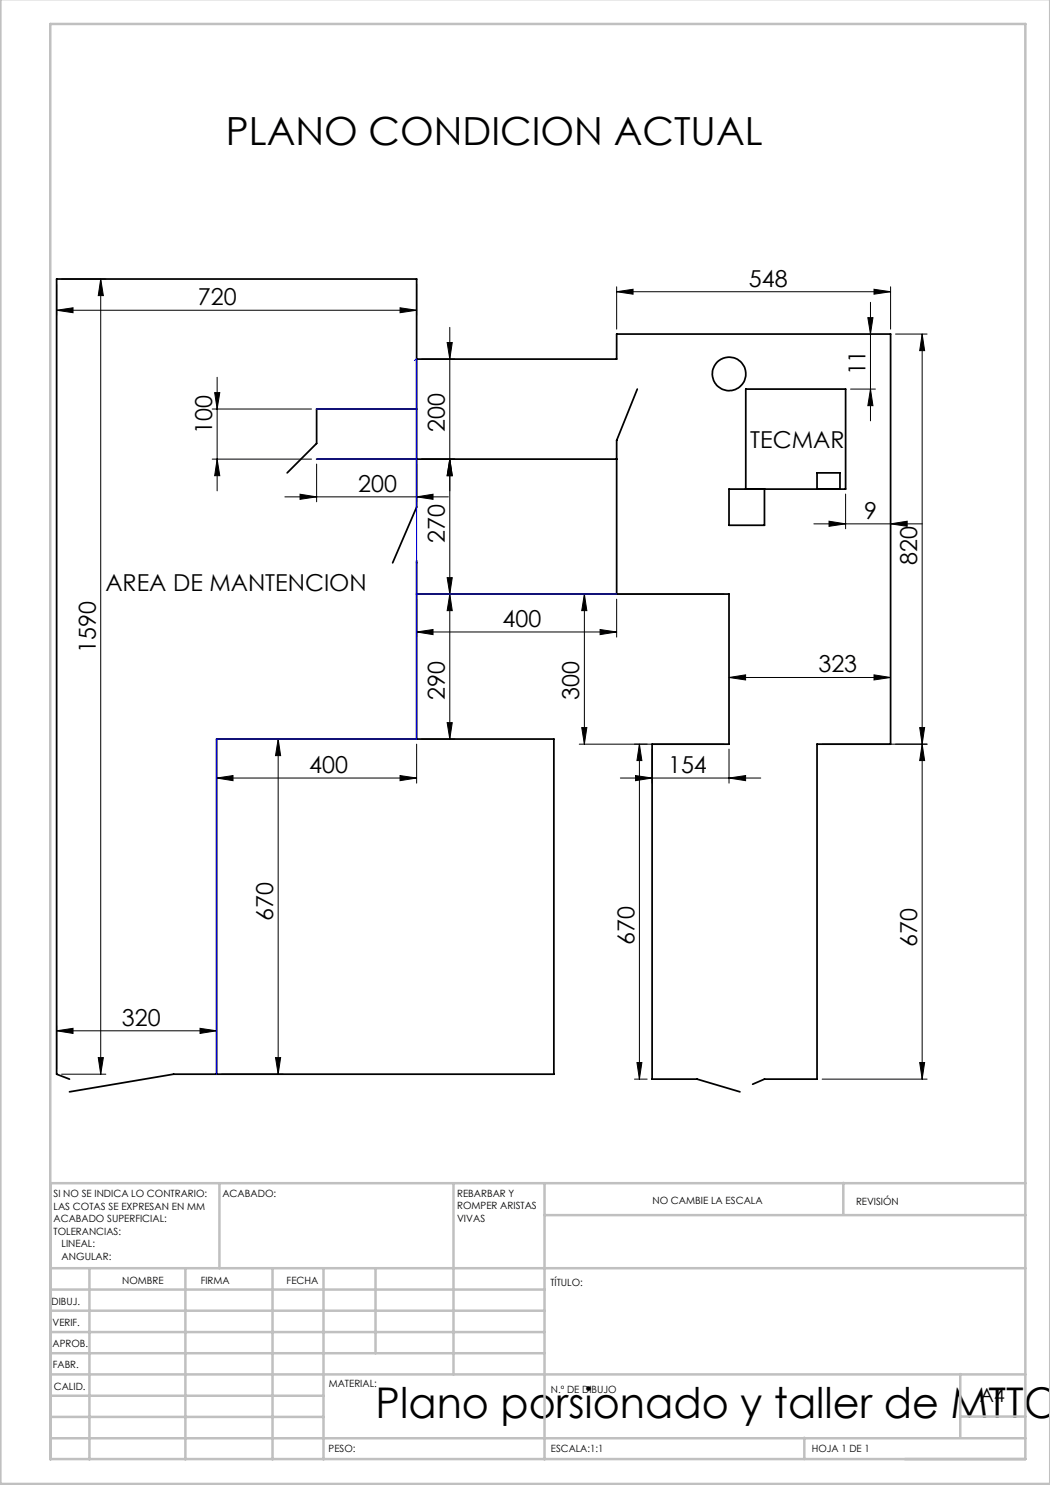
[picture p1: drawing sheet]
<svg xmlns="http://www.w3.org/2000/svg" width="210mm" height="297mm" viewBox="0 0 210 297" stroke-linecap="round" stroke-linejoin="round" font-family="sans-serif">
<g fill="none" stroke="#000" stroke-width=".2">
<path d="M11.3 56.8v6.2M12.3 55.8h8.9M20.1 55.8l.6 3.3h-1.1zM20.1 55.8v159M83.3 56.8v6.2M123.3 58.3l3.3-.4v.9zM123.3 57.4v8.4M123.3 58.3h54.8M174.8 57.9l3.3 .4-3.3 .5zM178.1 57.4v8.4M11.3 62.1l3.3-.5v.9zM11.3 62.1h72"/>
<path d="M42.9 78.5h1.1l-.6 3.3zM43.4 75.5v22.7M80 61.6l3.3 .5-3.3 .4zM84.3 71.8h6.6M89.4 68.5h1.1l-.5 3.3zM90 65.5v82.3M170.1 77.8h5M173.6 63.5h1l-.5 3.3zM174.1 77.8l.5 3.3h-1zM174.1 60.5v23.7M179.1 66.8h6.3M184.4 66.8l.5 3.3h-1z"/>
<path d="M184.4 66.8v149M42.4 91.8h19.9M42.4 81.8h19.9M43.4 91.8l.6 3.3h-1.1zM57 99.4h32.7M60 98.8l3.3 .6-3.3 .5zM63.3 92.8v7.6M83.3 99.4l3.3-.6v1.1zM83.3 92.8v7.6M84.3 91.8h6.6M90 91.8l.5 3.3h-1.1zM169.1 98.8v7"/>
<path d="M83.3 119.8v7.6M84.3 118.8h6.6M89.4 115.5h1.1l-.5 3.3zM90 118.8l.5 3.3h-1.1zM115.9 118.8h28.9M116.9 118.8l.5 3.3h-1.1zM116.9 118.8v30M123.3 119.8v7.6M162.8 104.8h21.7M165.8 104.2l3.3 .6-3.3 .5zM178.1 104.8l3.3-.6v1.1zM83.3 126.4l3.3-.5v1z"/>
<path d="M83.3 126.4h40M120 125.9l3.3 .5-3.3 .5zM145.8 135.5l3.3-.5v1zM145.8 135.5h32.3M174.8 135l3.3 .5-3.3 .5zM43.3 155.6l3.3-.5v1zM43.3 148.8v7.8M43.3 155.6h40M44.3 147.8h12.3M55.6 147.8l.5 3.3h-1zM55.6 147.8v67M80 155.1l3.3 .5-3.3 .5z"/>
<path d="M83.3 148.8v7.8M84.3 147.8h6.6M89.4 144.5h1.1l-.5 3.3zM115.9 148.8h28.9M116.3 145.5h1.1l-.5 3.3zM124.1 155.6h28.1M127.1 155.1l3.3 .5-3.3 .5zM127.9 148.8v67M127.9 148.8l.5 3.3h-1zM130.4 149.8v6.8M145.8 155.6l3.3-.5v1zM145.8 149.8v6.8"/>
<path d="M164.4 148.8h21M183.9 145.5h1l-.5 3.3zM184.4 148.8l.5 3.3h-1zM11.3 206.2l3.3-.5v1zM11.3 205.2v8.6M11.3 206.2h32M12.3 214.8h8.9M19.6 211.5h1.1l-.6 3.3zM40 205.7l3.3 .5-3.3 .5zM43.3 205.2v8.6M44.3 214.8h12.3M55.1 211.5h1l-.5 3.3z"/>
<path d="M126.9 215.8h2.5M127.4 212.5h1l-.5 3.3zM164.4 215.8h21M183.9 212.5h1l-.5 3.3z"/>
</g>
<g fill="none" stroke="#000" stroke-width=".35">
<path d="M83.3 71.8h40v-5h54.8v82h-14.7v67h-10.5l-2.4 1M127.5 77.8l-4.2 10.3v30.7M63.3 91.8h60M83.3 81.8h-20v6.9l-5.9 5.9M149.2 97.8v-20h19.9v20h-23.3v7.3h7.1v-7.3M163.4 97.8v-3.2h4.6v3.2M78.5 112.6l4.8-11.2v-45.6h-72v159l2.6 1M83.3 118.8h62.5v30h-15.4v67h9l8.6 2.6M83.3 112.1v35.7M43.3 214.8v-67h67.5v67h-76.1l-20.8 3.6"/>
<circle cx="145.8" cy="74.8" r="3.3"/>
</g>
<g fill="none" stroke="#c0c0c0" stroke-width=".5">
<path d="M.1 -.1v296.9h209.9v-296.9M10.1 4.8h195v287h-195zM43.9 236.6v17M90.7 236.6v38.3M108.9 236.6v55.3M168.7 236.6v6.3M205.1 236.6h-195v55.3M10.1 253.6h195M10.1 257.9h98.8M17.9 253.6v38.3M37.1 253.6v38.3M54.5 253.6v38.3"/>
<path d="M64.7 253.6v38.3M75.1 253.6v17M108.9 243h96.2M10.1 270.6h98.8M10.1 266.4h98.8M10.1 262.1h98.8M10.1 279.1h54.6M10.1 274.9h195M192.1 274.8v12.7M10.1 287.7h195M10.1 283.4h54.6M160.9 287.5v4.3"/>
<path d="M192.1 283.3h13"/>
</g>
<path d="M82.9 72.1l.4-.3v76h-40v67M63.3 91.8h20M63.3 81.8h20M83.3 118.8h40" fill="none" stroke="#00f" stroke-width=".2"/>
<g fill="#000">
<path d="M123.3 58.3l3.3-.4v.9zM174.8 57.9l3.3 .4-3.3 .5zM165.8 104.2l3.3 .6-3.3 .5zM178.1 104.8l3.3-.6v1.1z"/>
<path d="M11.3 62.1l3.3-.5v.9zM80 61.6l3.3 .5-3.3 .4z"/>
<path d="M174.1 77.8l.5 3.3h-1zM173.6 63.5h1l-.5 3.3z"/>
<path d="M83.3 99.4l3.3-.6v1.1zM60 98.8l3.3 .6-3.3 .5z"/>
<path d="M90 91.8l.5 3.3h-1.1zM89.4 68.5h1.1l-.5 3.3zM19.6 211.5h1.1l-.6 3.3zM20.1 55.8l.6 3.3h-1.1z"/>
<path d="M89.4 115.5h1.1l-.5 3.3zM90 91.8l.5 3.3h-1.1z"/>
<path d="M90 118.8l.5 3.3h-1.1zM89.4 144.5h1.1l-.5 3.3zM55.6 147.8l.5 3.3h-1zM55.1 211.5h1l-.5 3.3z"/>
<path d="M120 125.9l3.3 .5-3.3 .5zM83.3 126.4l3.3-.5v1z"/>
<path d="M145.8 135.5l3.3-.5v1zM174.8 135l3.3 .5-3.3 .5z"/>
<path d="M80 155.1l3.3 .5-3.3 .5zM43.3 155.6l3.3-.5v1zM40 205.7l3.3 .5-3.3 .5zM11.3 206.2l3.3-.5v1z"/>
<path d="M116.3 145.5h1.1l-.5 3.3zM116.9 118.8l.5 3.3h-1.1z"/>
<path d="M127.9 148.8l.5 3.3h-1zM127.4 212.5h1l-.5 3.3zM184.4 148.8l.5 3.3h-1zM183.9 212.5h1l-.5 3.3zM42.9 78.5h1.1l-.6 3.3zM43.4 91.8l.6 3.3h-1.1z"/>
<path d="M127.1 155.1l3.3 .5-3.3 .5zM145.8 155.6l3.3-.5v1z"/>
<path d="M183.9 145.5h1l-.5 3.3zM184.4 66.8l.5 3.3h-1z"/>
</g>
<text font-size="8.5" x="75.1" y="283.5">Plano porsionado y taller de MTTO</text>
<text font-size="7.8" x="45.2" y="29">PLANO CONDICION ACTUAL</text>
<g font-size="4.7">
<text x="149.8" y="57.3">548</text>
<text x="39.6" y="61">720</text>
<text x="173.1" y="75.1" transform="rotate(-90 173.1 75.1)">11</text>
<text x="42.4" y="86.9" transform="rotate(-90 42.4 86.9)">100</text>
<text x="89" y="86.3" transform="rotate(-90 89 86.3)">200</text>
<text x="150.1" y="89.7">TECMAR</text>
<text x="71.6" y="98.3">200</text>
<text x="172.8" y="103.7">9</text>
<text x="89" y="108.6" transform="rotate(-90 89 108.6)">270</text>
<text x="183.4" y="112.9" transform="rotate(-90 183.4 112.9)">820</text>
<text x="21.1" y="118.2">AREA DE MANTENCION</text>
<text x="100.5" y="125.4">400</text>
<text x="19.2" y="130.6" transform="rotate(-90 19.2 130.6)">1590</text>
<text x="163.7" y="134.5">323</text>
<text x="89" y="139.9" transform="rotate(-90 89 139.9)">290</text>
<text x="115.9" y="139.9" transform="rotate(-90 115.9 139.9)">300</text>
<text x="61.8" y="154.6">400</text>
<text x="133.6" y="154.6">154</text>
<text x="54.6" y="184.2" transform="rotate(-90 54.6 184.2)">670</text>
<text x="126.9" y="188.9" transform="rotate(-90 126.9 188.9)">670</text>
<text x="183.4" y="189.4" transform="rotate(-90 183.4 189.4)">670</text>
<text x="24.4" y="205.1">320</text>
</g>
<text font-size="3.9" x="196" y="280.4">A4</text>
<g font-size="2">
<text x="10.7" y="239.5">SI NO SE INDICA LO CONTRARIO:</text>
<text x="44.5" y="239.5">ACABADO:</text>
<text x="91.4" y="239.4">REBARBAR Y</text>
<text x="10.7" y="242">LAS COTAS SE EXPRESAN EN MM</text>
<text x="10.7" y="244.5">ACABADO SUPERFICIAL:</text>
<text x="91.4" y="241.9">ROMPER ARISTAS</text>
<text x="91.4" y="244.4">VIVAS</text>
<text x="130.5" y="240.8">NO CAMBIE LA ESCALA</text>
<text x="171.2" y="241">REVISIÓN</text>
<text x="10.7" y="247">TOLERANCIAS:</text>
<text x="12.3" y="249.5">LINEAL:</text>
<text x="12.3" y="252">ANGULAR:</text>
<text x="24.4" y="256.9">NOMBRE</text>
<text x="40.1" y="256.8">FIRMA</text>
<text x="57.3" y="256.8">FECHA</text>
<text x="110.1" y="257.1">TÍTULO:</text>
<text x="10.3" y="260.9">DIBUJ.</text>
<text x="10.5" y="269.3">APROB.</text>
<text x="10.5" y="265.2">VERIF.</text>
<text x="10.6" y="273.6">FABR.</text>
<text x="10.8" y="278">CALID.</text>
<text x="65.8" y="277.4">MATERIAL:</text>
<text x="110.2" y="278.5">N.º DE DIBUJO</text>
<text x="65.7" y="290.4">PESO:</text>
<text x="110.2" y="290.5">ESCALA:1:1</text>
<text x="162.4" y="290.4">HOJA 1 DE 1</text>
</g>
</svg>
